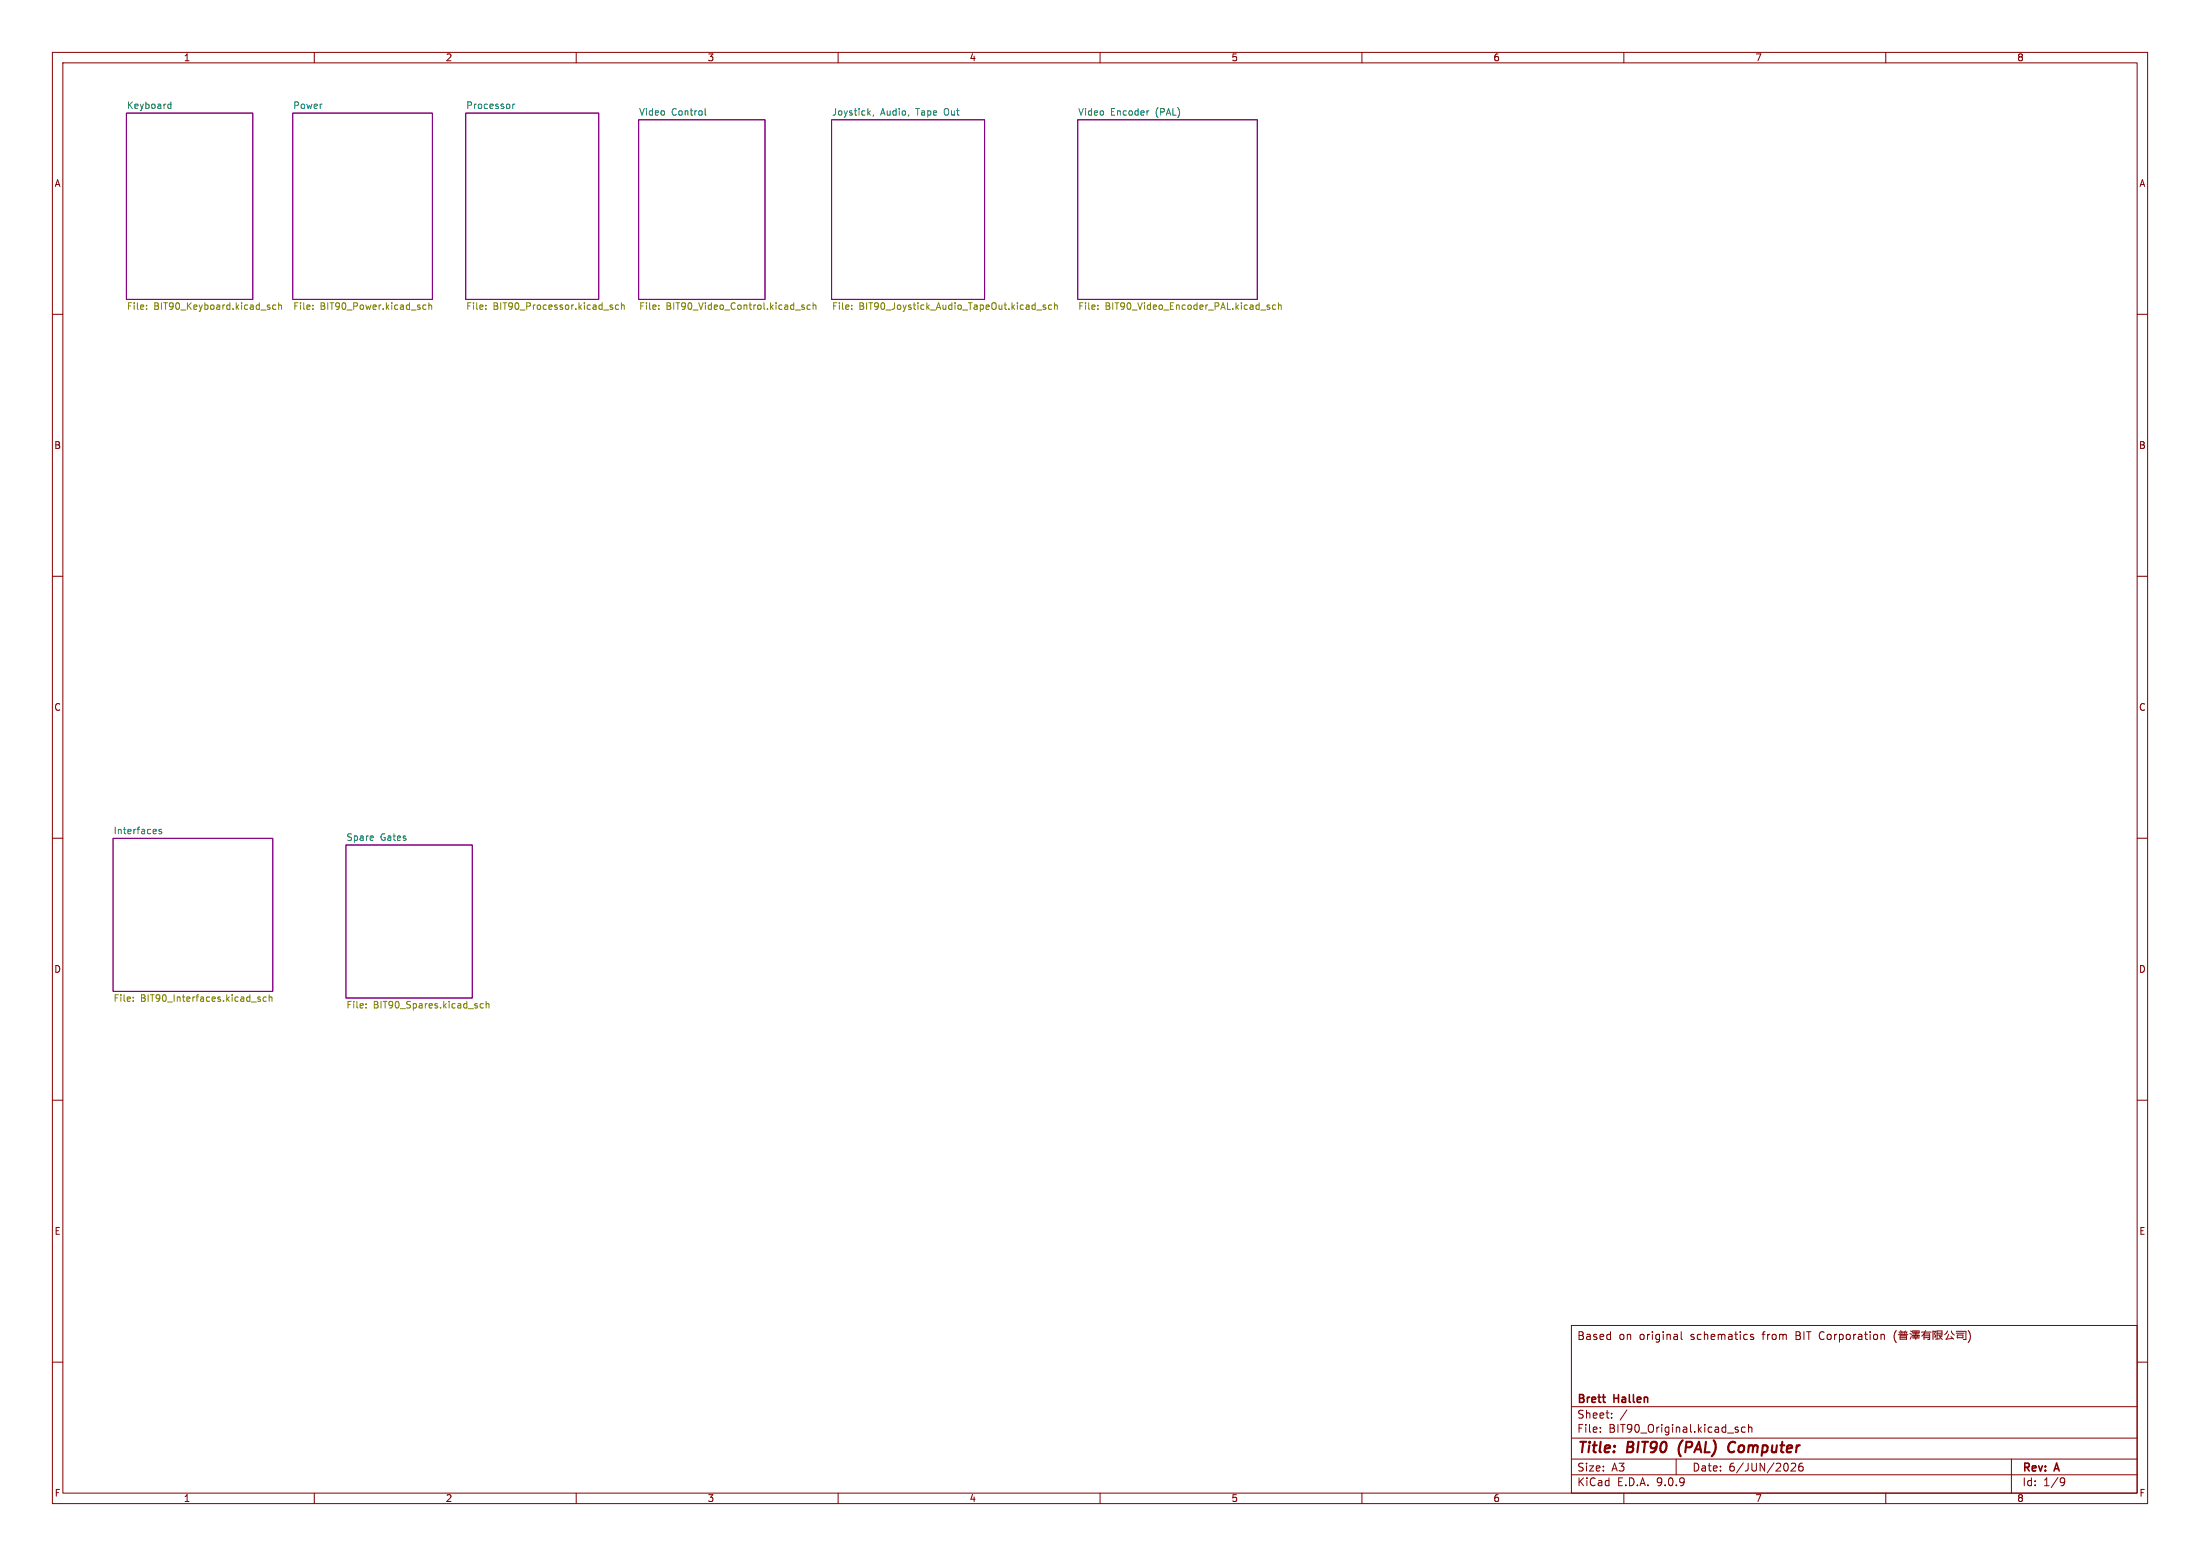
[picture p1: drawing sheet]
<svg xmlns="http://www.w3.org/2000/svg" width="420mm" height="297mm" viewBox="0 0 420 297" stroke-linecap="round" stroke-linejoin="round" font-family="sans-serif">
<g fill="none" stroke="#840000" stroke-width=".19">
<path d="M10 10h400v277h-400zM12 12h396v273h-396zM60 10v2M110 10v2M160 10v2M210 10v2M260 10v2M310 10v2M360 10v2M10 60h2M408 60h2M10 110h2"/>
<path d="M408 110h2M10 160h2M408 160h2M10 210h2M408 210h2M300 253h108v32h-108zM320.9 254.2v1.3l.3 .2M334.7 254.8l-.3-.1-.2 .2v.2l.5 .2v.3h-.5M359.3 254.7h.2l.2 .2v.8M362 254a1.72 1.72 0 0 0 0 2.3M362.4 254.8h1.8M362.5 254.3h1.6"/>
<path d="M362.7 254.4l.1 .2M362.7 255.6h1.2M362.7 255.3h1.2M362.7 255.7v-.7h1.2v.7M362.9 254v.3M363.1 254.3v.5M363.5 254.3v.5M363.8 254l-.1 .2M363.9 254.3v.3M364.6 254.5l.3 .2M364.7 254l.3 .2M364.9 255.1l-.2 .5"/>
<path d="M365 254.9h1.4M365.1 255.2h1.3M365.2 255.4h1.2M365.2 254h1.2v.4h-1.2zM365.2 254.6h1.1M365.4 255v.2M365.6 254v.4M365.7 254.5v.3M365.7 255.2v.5M365.9 254v.4M366.1 254.9l-.1 .2M366.8 254.3h1.9"/>
<path d="M367.3 254.6h1.1v1.1h-.4M367.3 255h1.1M367.3 255.3h1.1M367.3 254.6v1.1M367.3 254.6l-.4 .4M367.6 254l-.3 .6M369 254v1.7M369 254.1h.6l-.3 .4M369.3 254.6l.2 .6h-.3M369.8 254.8h.9v-.8h-.9v1.6M369.8 254.5h.9M370.2 254.9l.6 .8"/>
<path d="M370.4 255.5l-.9 .1M370.7 255l-.3 .2M371.8 254l-.6 .8M372 254.7l-.4 .9M372.4 255.1l.5 .5M372.5 254l.1 .3 .5 .5M372.8 255.5l-1.4 .1M373.4 254.1h1.9v1.6h-.5M373.4 254.5h1.5M373.7 255.3h1M373.7 255.4v-.6h1v.6M375.7 254a1.72 1.72 0 0 1 0 2.3"/>
<path d="M10 260h2M300 278.5h108M300 274.5h108M300 268.5h108M305.5 273.2v.2M305.5 272.5v.1M307.7 270.5v.2M307.7 269.8v.1M310.6 269.1l-1.3 1.9M320 278.5v3M331.4 272.9l.4 .1 .1 .2-.2 .2h-.3M331.4 272.4l.4 .1"/>
<path d="M333.2 272.5l-.5-.1-.3 .3 .2 .6h.6M333.8 272.5l.2-.1 .4 .1v.9M333.8 271.9v1.5M342.7 279.4v.5l-.8 .9h.9M343.6 279.4a1.17 1.17 0 0 0-.1 1.3h.6l.1-.6-.3-.2h-.4l-.1 .2M384 278.5v6.5M408 260h2M60 285v2M110 285v2M160 285v2M210 285v2M260 285v2"/>
<path d="M300 281.5h108M310 285v2M360 285v2M393.6 282.1l.5 .1a.99 .99 0 0 1-.4 1.4h-.3M394.2 282.7l-.3 .3h-.3"/>
</g>
<path d="M320.5 276.3v1.1M330.9 275.2a1.07 1.07 0 0 0-.9 .8 1.07 1.07 0 0 0 .5 1.2l.5-.1" fill="none" stroke="#840000" stroke-width=".4"/>
<path d="M24.1 21.6h24.2v35.6h-24.2zM55.9 21.6h26.6v35.6h-26.6zM88.9 21.6h25.4v35.6h-25.4zM121.9 22.9h24.1v34.3h-24.1zM158.7 22.9h29.3v34.3h-29.3zM205.7 22.9h34.3v34.3h-34.3zM21.6 160h30.5v29.2h-30.5zM66 161.3h24.2v29.2h-24.2z" fill="none" stroke="#840084" stroke-width=".19"/>
<path d="M32.2 19.9h.4M32.6 19.4v1.3M97.9 19.9v.8M98.3 19.9l-.4 .2M32.2 20.7h.4M134.6 20.7v1.1l.2 .2M165.8 21.5l.4 .5M166.2 21.1l-.5 .5M166.8 21.9l-.1 .3M219.3 21.1l-.2 .1M30.8 158.4l-.3-.1-.2 .2 .1 .2 .4 .1v.3h-.5" fill="none" stroke="#008484" stroke-width=".19"/>
<g fill="none" stroke="#848400" stroke-width=".19">
<path d="M28 58.9v.2M28 58.3v.1M51.4 58.6l.2 .2-.2 .3M51.4 58.2l.1 .1M52.7 58.3l-.4-.1-.3 .3 .2 .5h.5M53.2 58.3l.2-.1 .3 .1v.8M53.2 57.8v1.3M59.7 58.9v.2M59.7 58.3v.1M81.3 58.3l-.3-.1-.3 .3 .1 .5h.5M81.9 58.3l.1-.1 .3 .1 .1 .8M81.9 57.8v1.3"/>
<path d="M92.7 58.9v.2M92.7 58.3v.1M116.6 58.6l.3 .1 .1 .2-.4 .2M116.6 58.2l.3 .1M118.1 58.3l-.4-.1-.2 .3 .1 .5h.5M118.6 58.3l.2-.1 .3 .1 .1 .8M118.6 57.8v1.3M125.8 58.9v.2M125.8 58.3v.1M153.5 58.3l-.3-.1-.2 .2 .1 .2 .4 .1v.3h-.5M154.7 58.3l-.4-.1-.2 .3 .1 .5h.5M155.2 58.3l.2-.1 .3 .1 .1 .8"/>
<path d="M155.2 57.8v1.3M162.6 58.9v.2M162.6 58.3v.1M197.9 59.2h1M199.6 58.3l-.3-.1-.2 .2 .1 .2 .4 .1v.3h-.5M200.8 58.3l-.4-.1-.2 .3 .1 .5h.5M201.3 58.3l.2-.1 .3 .1v.8M201.3 57.8v1.3M209.6 58.9v.2M209.6 58.3v.1M241.9 58.6l.5 .1v.2l-.2 .2-.3-.1M241.9 58.3h.5"/>
<path d="M243.5 58.3l-.3-.1-.3 .3 .1 .5h.5M244.1 58.3l.1-.1 .3 .1 .1 .8M244.1 57.8v1.3M25.4 191v.1M25.4 190.4v.1M49.7 190.4l-.3-.1-.2 .2 .1 .2 .4 .1v.3h-.5M50.8 190.4l-.3-.1-.3 .2 .2 .6h.4M51.4 190.4l.2-.1 .3 .1v.7M51.4 189.9v1.2M69.9 192.3v.1M69.9 191.6v.1M92.3 191.6h-.4l-.2 .2 .1 .5h.5"/>
<path d="M92.8 191.7l.2-.1h.3l.1 .8M92.8 191.1v1.3"/>
</g>
<g font-size="2.8" fill="#840000">
<text x="301" y="277.9">Title:</text>
<text x="310.6" y="277.9">BIT90</text>
<text x="321.3" y="277.9">(PAL)</text>
<text x="331.6" y="277.9">Computer</text>
</g>
<g font-size="2.1" fill="#840000">
<text x="301" y="256">Based</text>
<text x="309" y="256">on</text>
<text x="313" y="256">original</text>
<text x="322.9" y="256">schematics</text>
<text x="336.8" y="256">from</text>
<text x="343.2" y="256">BIT Corporation</text>
<text x="301" y="268.2">Brett</text>
<text x="308.2" y="268.2">Hallen</text>
<text x="301" y="273.7">File:</text>
<text x="301" y="271">Sheet:</text>
<text x="307.1" y="273.7">BIT90_Original.kicad_sch</text>
<text x="301" y="281.1">Size:</text>
<text x="307.6" y="281.1">A3</text>
<text x="323" y="281.1">Date:</text>
<text x="330" y="281.1">6/JUN/2026</text>
<text x="386" y="281.3">Rev:</text>
<text x="392.4" y="281.3">A</text>
<text x="301" y="283.9">KiCad</text>
<text x="308.7" y="283.9">E.D.A.</text>
<text x="316.3" y="283.9">9.0.9</text>
<text x="386" y="283.9">Id:</text>
<text x="390.1" y="283.9">1/9</text>
</g>
<g font-size="1.8" fill="#840000">
<text x="35" y="11.9">1</text>
<text x="85" y="11.9">2</text>
<text x="135" y="11.9">3</text>
<text x="185" y="11.9">4</text>
<text x="235" y="11.9">5</text>
<text x="285" y="11.9">6</text>
<text x="335" y="11.9">7</text>
<text x="385" y="11.9">8</text>
<text x="10.3" y="35.9">A</text>
<text x="408.3" y="35.9">A</text>
<text x="10.3" y="85.9">B</text>
<text x="408.2" y="85.9">B</text>
<text x="10.3" y="135.9">C</text>
<text x="408.2" y="135.9">C</text>
<text x="10.3" y="185.9">D</text>
<text x="408.2" y="185.9">D</text>
<text x="10.3" y="235.9">E</text>
<text x="408.3" y="235.9">E</text>
<text x="10.3" y="285.9">F</text>
<text x="35" y="286.9">1</text>
<text x="85" y="286.9">2</text>
<text x="135" y="286.9">3</text>
<text x="185" y="286.9">4</text>
<text x="235" y="286.9">5</text>
<text x="285" y="286.9">6</text>
<text x="335" y="286.9">7</text>
<text x="385" y="286.9">8</text>
<text x="408.3" y="285.9">F</text>
</g>
<g font-size="1.8" fill="#008484">
<text x="24.1" y="20.9">Keyboard</text>
<text x="55.9" y="20.9">Power</text>
<text x="88.9" y="20.9">Processor</text>
<text x="121.9" y="22.1">Video</text>
<text x="128.2" y="22.1">Control</text>
<text x="158.7" y="22.1">Joystick,</text>
<text x="168.1" y="22.1">Audio,</text>
<text x="175" y="22.1">Tape</text>
<text x="180.5" y="22.1">Out</text>
<text x="205.7" y="22.1">Video</text>
<text x="212" y="22.1">Encoder</text>
<text x="220.7" y="22.1">(PAL)</text>
<text x="21.6" y="159.3">Interfaces</text>
<text x="66" y="160.6">Spare</text>
<text x="72.6" y="160.6">Gates</text>
</g>
<g font-size="1.8" fill="#848400">
<text x="24.1" y="59.5">File:</text>
<text x="29.4" y="59.5">BIT90_Keyboard.kicad_sch</text>
<text x="55.9" y="59.5">File:</text>
<text x="61.1" y="59.5">BIT90_Power.kicad_sch</text>
<text x="88.9" y="59.5">File:</text>
<text x="94.1" y="59.5">BIT90_Processor.kicad_sch</text>
<text x="121.9" y="59.5">File:</text>
<text x="127.1" y="59.5">BIT90_Video_Control.kicad_sch</text>
<text x="158.7" y="59.5">File:</text>
<text x="164" y="59.5">BIT90_Joystick_Audio_TapeOut.kicad_sch</text>
<text x="205.7" y="59.5">File:</text>
<text x="211" y="59.5">BIT90_Video_Encoder_PAL.kicad_sch</text>
<text x="21.6" y="191.5">File:</text>
<text x="26.8" y="191.5">BIT90_Interfaces.kicad_sch</text>
<text x="66" y="192.8">File:</text>
<text x="71.3" y="192.8">BIT90_Spares.kicad_sch</text>
</g>
</svg>
